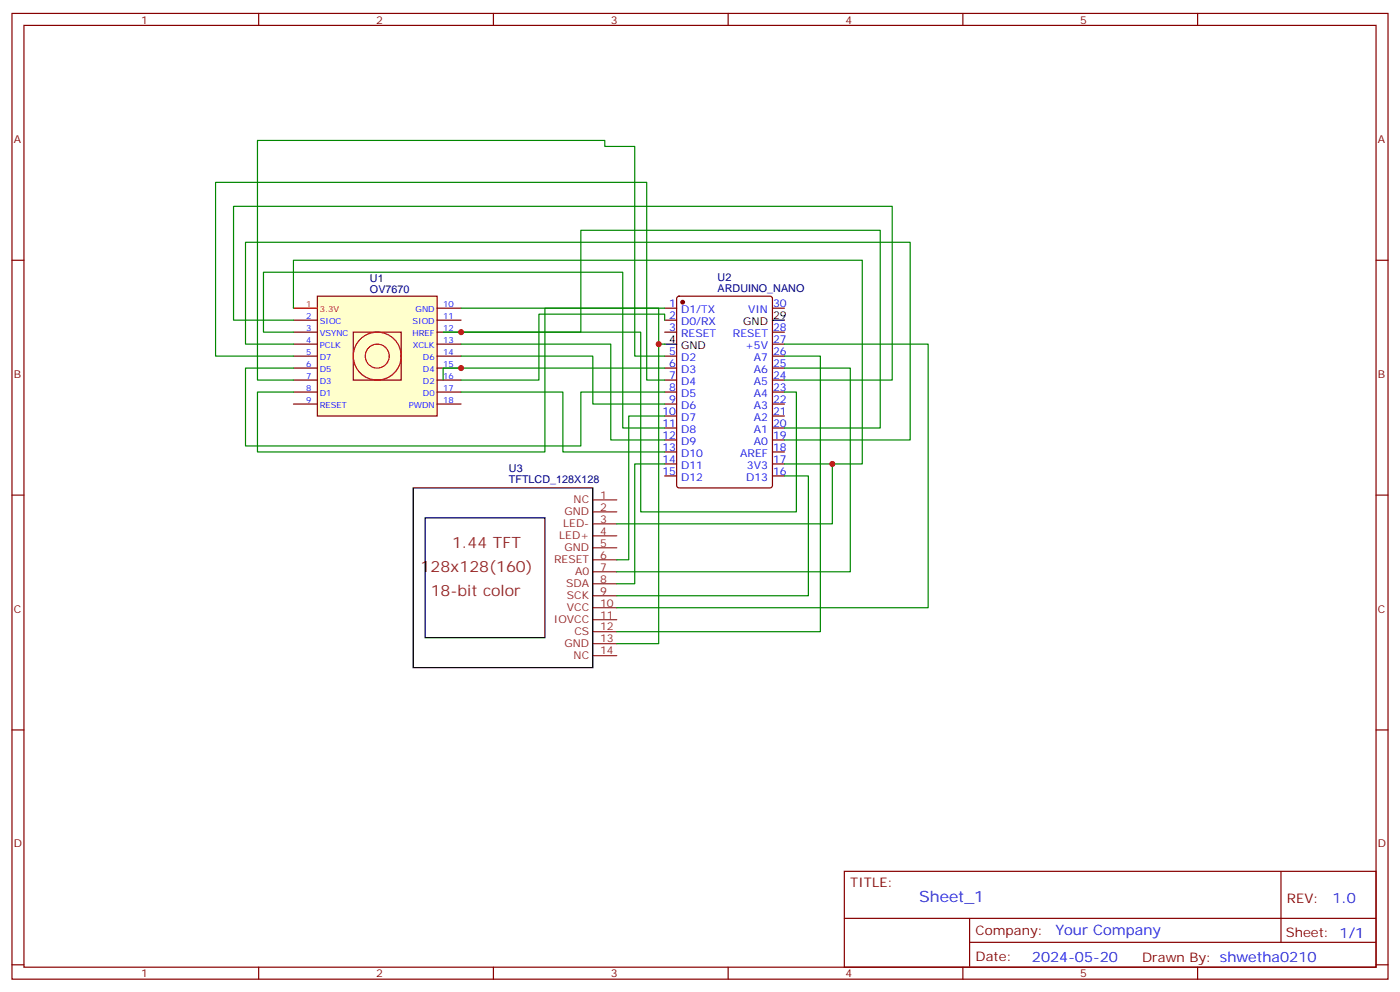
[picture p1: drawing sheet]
<svg xmlns="http://www.w3.org/2000/svg" width="412mm" height="292mm" viewBox="0 0 412 292" stroke-linecap="round" stroke-linejoin="round" font-family="sans-serif">
<g fill="none" stroke="#870000" stroke-width=".35">
<path d="M3.5 4h405.4v284.3h-405.4zM7.1 7.5h398.2v277.3h-398.2zM76.2 4v3.5M145.3 4v3.5M214.5 4v3.5M283.6 4v3.5M352.8 4v3.5M3.5 76.6h3.6M405.3 76.6h3.6M3.5 145.8h3.6M405.3 145.8h3.6M3.5 214.9h3.6"/>
<path d="M405.3 214.9h3.6M248.7 256.5h156.6v28.3h-156.6zM377.3 256.6v20.8M248.7 270.4h156.5M285.6 277.4h119.6M285.6 270.4v14.1M3.5 284.1h3.6M76.2 284.8v3.5M145.3 284.8v3.5M214.5 284.8v3.5M283.6 284.8v3.5M352.8 284.8v3.5"/>
<path d="M405.3 284.1h3.6"/>
</g>
<path d="M93.5 87.2h35.3v35.3h-35.3z" fill="#ffc" stroke="#900" stroke-width=".35"/>
<path d="M104.1 97.8h14.1v14.1h-14.1z" fill="none" stroke="#900" stroke-width=".35"/>
<circle cx="111.1" cy="104.8" r="7.1" fill="none" stroke="#c00" stroke-width=".35"/>
<g fill="none" stroke="#f00" stroke-width=".35">
<path d="M86.4 90.7h7.1"/>
<circle cx="111.1" cy="104.8" r="3.5"/>
</g>
<g fill="none" stroke="#870000" stroke-width=".35">
<path d="M86.4 94.3h7.1M86.4 97.8h7.1M128.8 94.3h7M128.8 97.8h7M128.8 90.7h7M195.8 94.3h3.5M195.8 97.8h3.5M195.8 90.7h3.5M199.6 87.4l.4-.2h26.8l.7 .4v55.3l-.4 .7-27.1 .1-.6-.5-.1-55.3zM227.5 97.8h3.6M227.5 90.7h3.6M86.4 101.3h7.1"/>
<path d="M86.4 104.8h7.1M86.4 108.4h7.1M86.4 111.9h7.1M86.4 115.4h7.1M86.4 119h7.1M128.8 101.3h7M128.8 104.8h7M128.8 108.4h7M128.8 111.9h7M128.8 115.4h7M128.8 119h7M195.8 104.8h3.5"/>
<path d="M195.8 108.4h3.5M195.8 111.9h3.5M195.8 115.4h3.5M195.8 119h3.5M227.5 101.3h3.6M227.5 104.8h3.6M227.5 108.4h3.6M227.5 111.9h3.6M227.5 115.4h3.6M227.5 119h3.6M195.8 122.5h3.5M195.8 126h3.5"/>
<path d="M195.8 129.5h3.5M195.8 133.1h3.5M195.8 136.6h3.5M227.5 122.5h3.6M227.5 126h3.6M227.5 129.5h3.6M227.5 133.1h3.6M227.5 136.6h3.6M195.8 140.1h3.5M227.5 140.1h3.6"/>
</g>
<circle cx="201.1" cy="89" r=".53" fill="#870000" stroke="#870000" stroke-width=".35"/>
<path d="M227.5 94.3h3.6M195.8 101.3h3.5M121.7 143.7h52.9v52.9h-52.9zM125.2 152.5h35.3v35.2h-35.3z" fill="none" stroke="#000" stroke-width=".35"/>
<g fill="none" stroke="#8c2424" stroke-width=".35">
<path d="M174.6 150.7h7.1M174.6 154.2h7.1M174.6 157.8h7.1M174.6 147.2h7.1M174.6 164.8h7.1M174.6 168.3h7.1M174.6 171.9h7.1M174.6 175.4h7.1M174.6 178.9h7.1M174.6 161.3h7.1M174.6 189.5h7.1M174.6 182.5h7.1"/>
<path d="M174.6 186h7.1M174.6 193h7.1"/>
</g>
<g fill="none" stroke="#008700" stroke-width=".35">
<path d="M86.4 90.7v-14.1h167.6v60h-22.9M86.4 94.3h-17.6v-33.6h194v51.2h-31.7M86.4 97.8h-8.8v-17.6h105.8v45.8h12.4M130.5 97.8h58.2v52.9h45.9v-35.3h-3.5M135.8 90.7h58.2v10.6h1.8M135.8 97.8h35.3v-30h88.2v58.2h-28.2M195.8 94.3v-1.8h-37.1v19.4h-22.9M195.8 90.7h-35.3v42.4h-84.7v-17.7h10.6M86.4 101.3h-14.1v-30h195.8v58.2h-37M86.4 104.8h-22.9v-51.1h127v58.2h5.3M86.4 108.4h-14.1v22.9h98.8v-15.9h24.7M135.8 101.3h44.1v28.2h15.9"/>
<path d="M135.8 104.8h38.8v14.2h21.2M135.8 115.4h30v17.7h30M194 101.3v88.2h-12.3M195.8 108.4h-65.3v3.5M195.8 104.8h-8.8v-61.7h-8.8v-1.8h-102.4v70.6h10.6M231.1 108.4h19.4v59.9h-68.8M231.1 104.8h10.6v81.2h-60M231.1 101.3h42.3v77.6h-91.7M195.8 136.6h-8.8v35.3h-5.3M195.8 122.5h-10.6v42.3h-3.5M245.2 136.6v17.6h-63.5M231.1 140.1h7v35.3h-56.4"/>
</g>
<g fill="#c00">
<circle cx="135.8" cy="108.4" r=".88"/>
<circle cx="135.8" cy="97.8" r=".88"/>
<circle cx="245.2" cy="136.6" r=".88"/>
<circle cx="194" cy="101.3" r=".88"/>
</g>
<g font-size="4.6" fill="#8d2323">
<text x="133.2" y="161.3">1.44 TFT</text>
<text x="123.9" y="168.3">128x128(160)</text>
<text x="126.9" y="175.4">18-bit color</text>
</g>
<text font-size="4.6" fill="#00f" x="270.8" y="265.6">Sheet_1</text>
<g font-size="4.2" fill="#00f">
<text x="392.5" y="265.8">1.0</text>
<text x="310.9" y="275.4">Your Company</text>
<text x="304" y="283.2">2024-05-20</text>
</g>
<g font-size="3.9" fill="#800">
<text x="250.5" y="261.1">TITLE:</text>
<text x="379.1" y="265.8">REV:</text>
<text x="287.4" y="275.3">Company:</text>
<text x="378.7" y="275.9">Sheet: 1/1</text>
<text x="287.4" y="283">Date:</text>
<text x="336.4" y="283.1">Drawn By: shwetha0210</text>
</g>
<g font-size="3.2" fill="#800">
<text x="41.6" y="6.9">1</text>
<text x="110.8" y="6.9">2</text>
<text x="179.9" y="6.9">3</text>
<text x="249.1" y="6.9">4</text>
<text x="318.2" y="6.9">5</text>
<text x="4.1" y="42.1">A</text>
<text x="405.9" y="42.1">A</text>
<text x="4.1" y="111.2">B</text>
<text x="405.9" y="111.2">B</text>
<text x="4.1" y="180.3">C</text>
<text x="405.9" y="180.3">C</text>
<text x="4.1" y="249.5">D</text>
<text x="405.9" y="249.5">D</text>
<text x="41.6" y="287.8">1</text>
<text x="110.8" y="287.8">2</text>
<text x="179.9" y="287.8">3</text>
<text x="249.1" y="287.8">4</text>
<text x="318.2" y="287.8">5</text>
</g>
<g font-size="3.2" fill="#000080">
<text x="109" y="82.9">U1</text>
<text x="211.4" y="82.7">U2</text>
<text x="109" y="86.1">OV7670</text>
<text x="211.4" y="85.9">ARDUINO_NANO</text>
<text x="149.9" y="142.3">TFTLCD_128X128</text>
<text x="149.9" y="139.1">U3</text>
</g>
<g font-size="3.2" fill="#00f">
<text x="197.1" y="90.4">1</text>
<text x="197.1" y="93.9">2</text>
<text x="200.6" y="92.1">D1/TX</text>
<text x="200.6" y="95.7">D0/RX</text>
<text x="220.4" y="92.1">VIN</text>
<text x="227.7" y="90.4">30</text>
<text x="197.1" y="97.4">3</text>
<text x="200.6" y="99.2">RESET</text>
<text x="215.9" y="99.2">RESET</text>
<text x="227.7" y="101">27</text>
<text x="227.7" y="97.4">28</text>
<text x="197.1" y="104.5">5</text>
<text x="200.6" y="106.3">D2</text>
<text x="219.5" y="102.7">+5V</text>
<text x="222.1" y="106.3">A7</text>
<text x="227.7" y="104.5">26</text>
<text x="197.1" y="108">6</text>
<text x="197.1" y="111.5">7</text>
<text x="200.6" y="109.8">D3</text>
<text x="200.6" y="113.3">D4</text>
<text x="222.1" y="113.3">A5</text>
<text x="222.1" y="109.8">A6</text>
<text x="227.7" y="111.5">24</text>
<text x="227.7" y="108">25</text>
<text x="197.1" y="115.1">8</text>
<text x="197.1" y="118.6">9</text>
<text x="200.6" y="116.8">D5</text>
<text x="222.1" y="116.8">A4</text>
<text x="227.7" y="118.6">22</text>
<text x="227.7" y="115.1">23</text>
<text x="195.1" y="122.1">10</text>
<text x="195.1" y="125.7">11</text>
<text x="200.6" y="120.4">D6</text>
<text x="200.6" y="123.9">D7</text>
<text x="222.1" y="123.9">A2</text>
<text x="222.1" y="120.4">A3</text>
<text x="227.7" y="125.7">20</text>
<text x="227.7" y="122.1">21</text>
<text x="195.1" y="129.2">12</text>
<text x="200.6" y="127.4">D8</text>
<text x="200.6" y="131">D9</text>
<text x="222.1" y="131">A0</text>
<text x="222.1" y="127.4">A1</text>
<text x="227.7" y="129.2">19</text>
<text x="195.1" y="132.7">13</text>
<text x="195.1" y="136.2">14</text>
<text x="200.6" y="134.5">D10</text>
<text x="218" y="134.5">AREF</text>
<text x="227.7" y="136.2">17</text>
<text x="227.7" y="132.7">18</text>
<text x="195.1" y="139.8">15</text>
<text x="200.6" y="138">D11</text>
<text x="200.6" y="141.5">D12</text>
<text x="219.8" y="141.5">D13</text>
<text x="220" y="138">3V3</text>
<text x="227.7" y="139.8">16</text>
</g>
<g font-size="3.2">
<text x="219" y="95.7">GND</text>
<text x="227.7" y="93.9">29</text>
<text x="197.1" y="101">4</text>
<text x="200.6" y="102.7">GND</text>
</g>
<g font-size="3.2" fill="#8d2323">
<text x="169" y="148.2">NC</text>
<text x="176.7" y="146.8">1</text>
<text x="165.9" y="155.3">LED-</text>
<text x="166.3" y="151.8">GND</text>
<text x="176.7" y="150.4">2</text>
<text x="176.7" y="153.9">3</text>
<text x="164.8" y="158.8">LED+</text>
<text x="176.7" y="157.4">4</text>
<text x="176.7" y="160.9">5</text>
<text x="163.2" y="165.9">RESET</text>
<text x="166.3" y="162.3">GND</text>
<text x="176.7" y="164.5">6</text>
<text x="176.7" y="168">7</text>
<text x="166.8" y="172.9">SDA</text>
<text x="169.4" y="169.4">A0</text>
<text x="176.7" y="171.5">8</text>
<text x="167" y="180">VCC</text>
<text x="167" y="176.5">SCK</text>
<text x="176.7" y="175">9</text>
<text x="176.7" y="178.6">10</text>
<text x="163.1" y="183.5">IOVCC</text>
<text x="176.7" y="182.1">11</text>
<text x="176.7" y="185.6">12</text>
<text x="166.3" y="190.6">GND</text>
<text x="169.2" y="187">CS</text>
<text x="176.7" y="189.2">13</text>
<text x="169" y="194.1">NC</text>
<text x="176.7" y="192.7">14</text>
</g>
<g font-size="2.5" fill="#f00">
<text x="90.2" y="90.4">1</text>
<text x="94.2" y="91.8">3.3V</text>
</g>
<g font-size="2.5" fill="#00f">
<text x="90.2" y="93.9">2</text>
<text x="94.2" y="95.3">SIOC</text>
<text x="121.5" y="95.3">SIOD</text>
<text x="122.4" y="91.8">GND</text>
<text x="130.5" y="90.4">10</text>
<text x="130.5" y="93.9">11</text>
<text x="90.2" y="97.4">3</text>
<text x="90.2" y="101">4</text>
<text x="94.2" y="98.8">VSYNC</text>
<text x="121.5" y="98.8">HREF</text>
<text x="130.5" y="97.4">12</text>
<text x="130.5" y="101">13</text>
<text x="90.2" y="104.5">5</text>
<text x="94.2" y="102.4">PCLK</text>
<text x="94.2" y="105.9">D7</text>
<text x="121.6" y="102.4">XCLK</text>
<text x="124.6" y="105.9">D6</text>
<text x="130.5" y="104.5">14</text>
<text x="90.2" y="108">6</text>
<text x="90.2" y="111.5">7</text>
<text x="94.2" y="109.4">D5</text>
<text x="94.2" y="113">D3</text>
<text x="124.6" y="109.4">D4</text>
<text x="124.6" y="113">D2</text>
<text x="130.5" y="108">15</text>
<text x="130.5" y="111.5">16</text>
<text x="90.2" y="115.1">8</text>
<text x="90.2" y="118.6">9</text>
<text x="94.2" y="116.5">D1</text>
<text x="124.6" y="116.5">D0</text>
<text x="130.5" y="115.1">17</text>
<text x="130.5" y="118.6">18</text>
<text x="94.2" y="120">RESET</text>
<text x="120.4" y="120">PWDN</text>
</g>
</svg>
